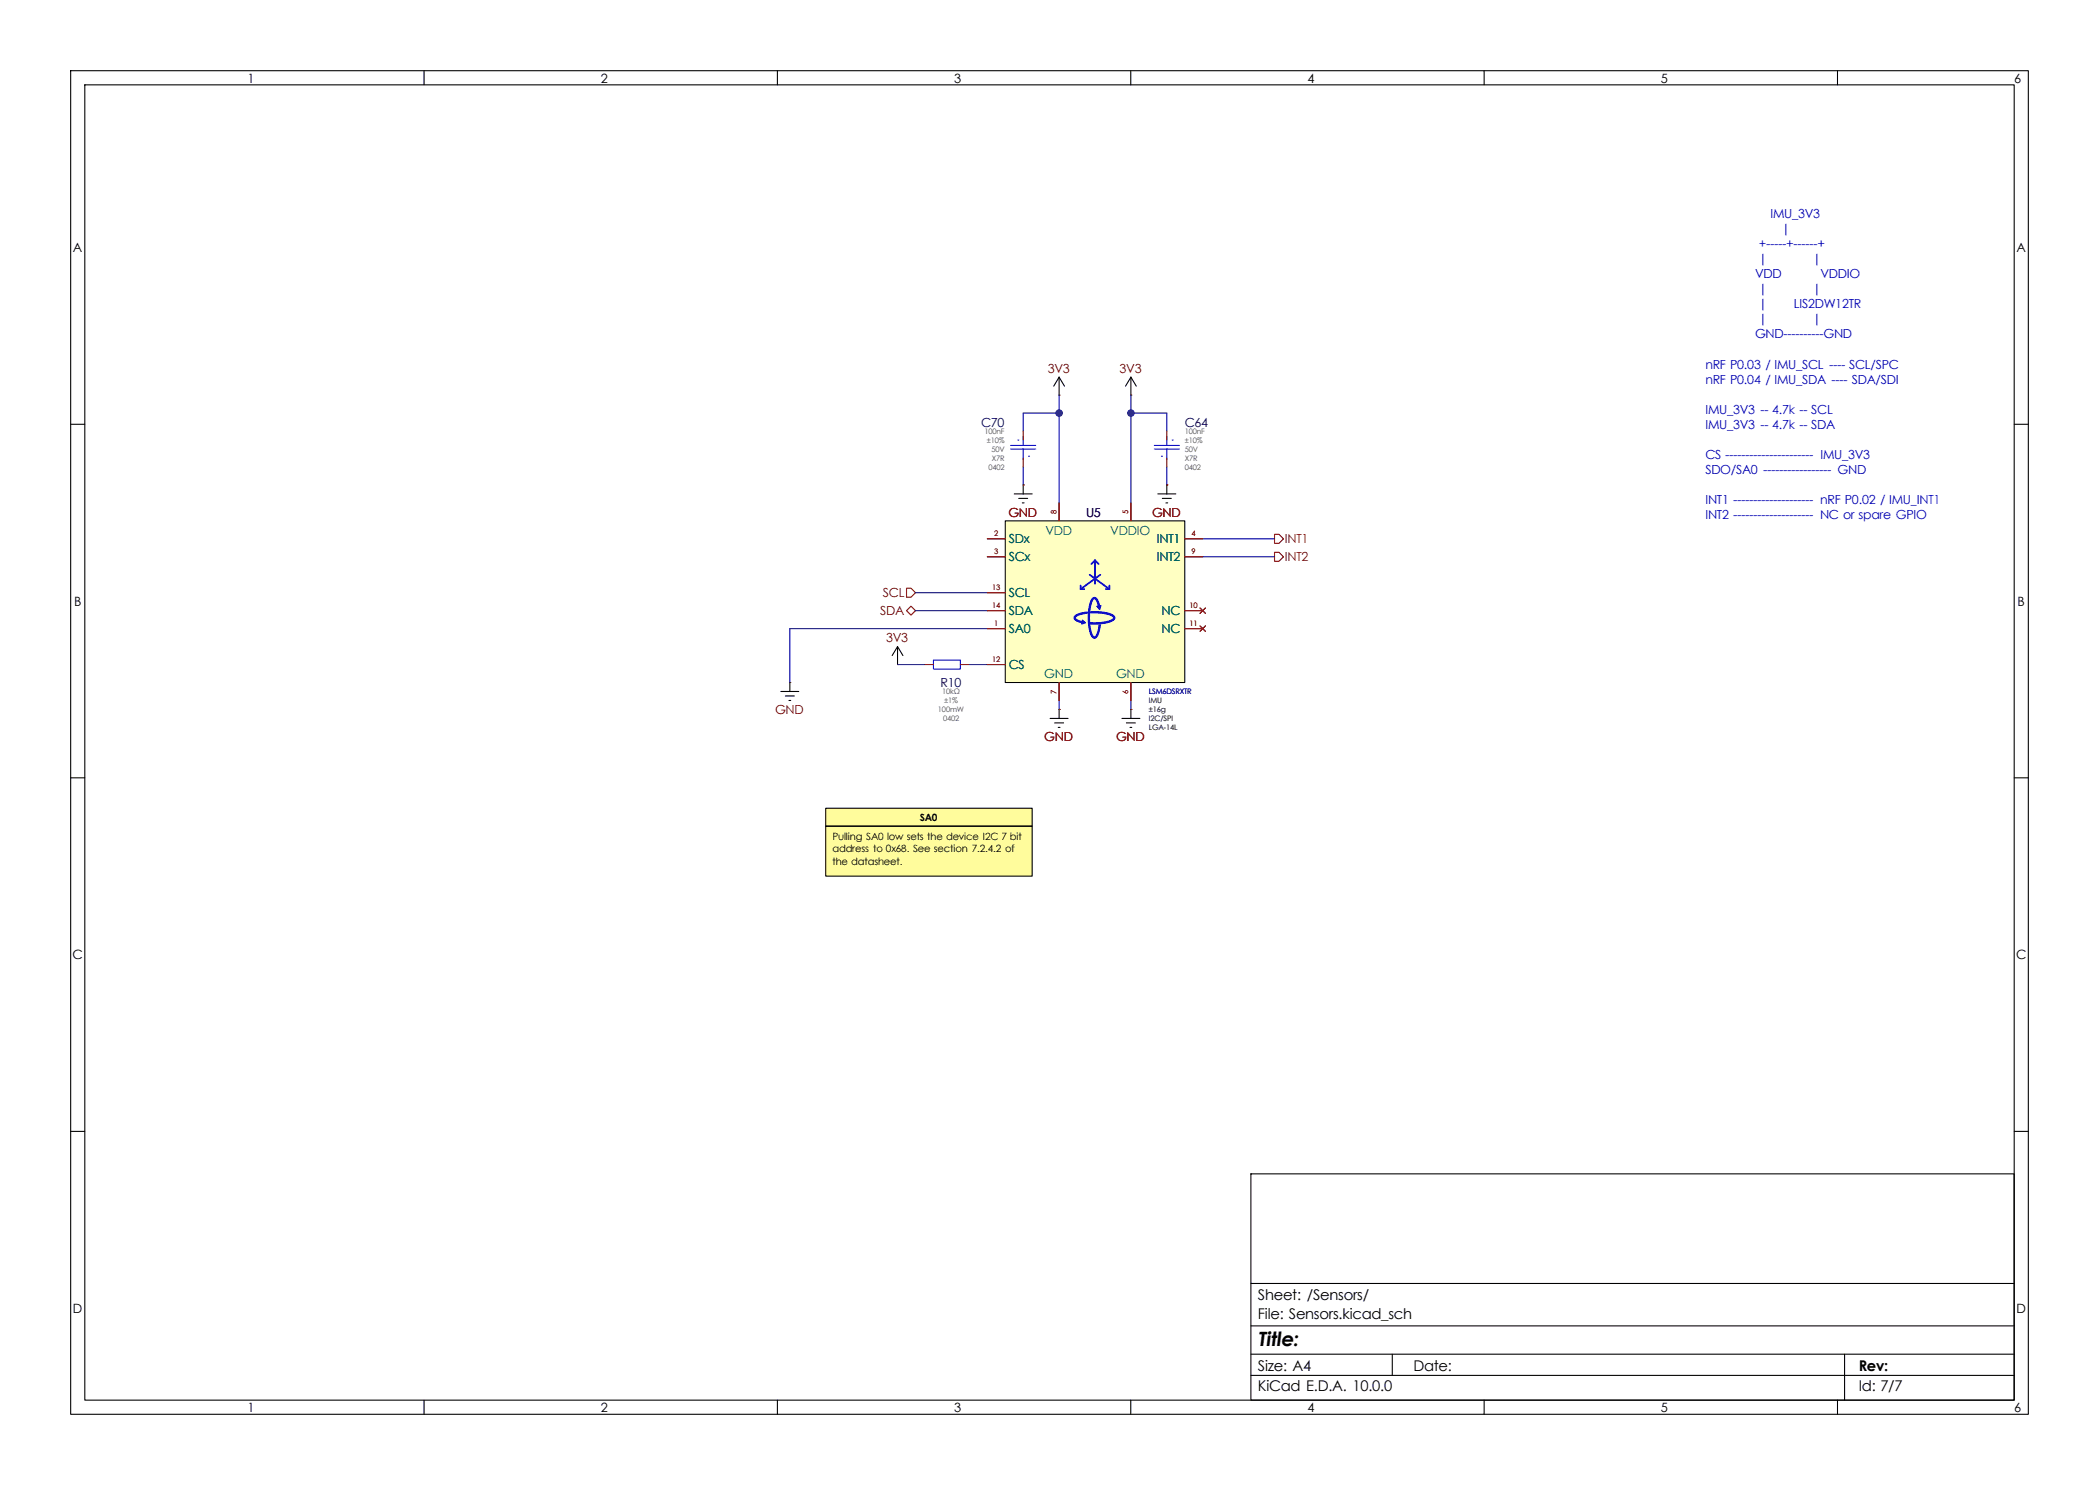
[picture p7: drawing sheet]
<svg xmlns="http://www.w3.org/2000/svg" width="297mm" height="210mm" viewBox="0 0 297 210" stroke-linecap="round" stroke-linejoin="round" font-family="sans-serif">
<path d="M0 0h297v210h-297z" fill="#fff" stroke="#fff" stroke-width=".14"/>
<g fill="none" stroke="#000" stroke-width=".15">
<path d="M10 10h277v190h-277zM12 12h273v186h-273zM60 10v2M110 10v2M160 10v2M210 10v2M260 10v2M10 60h2M285 60h2M10 110h2M285 110h2M10 160h2"/>
<path d="M177 166h108v32h-108zM285 160h2M60 198v2M110 198v2M160 198v2M177 194.5h108M177 191.5h108M177 187.5h108M177 181.5h108M197 191.5v3M210 198v2M260 198v2"/>
<path d="M261 191.5v6.5"/>
</g>
<g fill="#fffc9c">
<path d="M116.8 114.3h29.2v2.5h-29.2z"/>
<path d="M116.8 116.8h29.2v7.1h-29.2z"/>
</g>
<g fill="none" stroke="#000" stroke-width=".15">
<path d="M149.9 53.3l.7 1.3M149.9 53.3l-.8 1.3M149.9 53.3v2.6M160 53.3l-.7 1.3M160 53.3l.8 1.3M160 53.3v2.6M143.5 69.9h2.5M144.1 70.5h1.3M144.7 71.1h.2M144.8 68.6v1.3M163.8 69.9h2.6M164.5 70.5h1.2"/>
<path d="M165 71.1h.2M165.1 68.6v1.3M148.6 101.6h2.5M149.2 102.2h1.3M149.7 102.9h.3M149.9 100.3v1.3M158.7 101.6h2.6M159.4 102.2h1.3M159.9 102.9h.2M160 100.3v1.3"/>
</g>
<path d="M149.9 55.9h.1M160 55.9h.1M144.8 68.6h.1M144.8 61v1.2M144.8 64.8v1.2M165.1 68.6h.1M165.1 61v1.2M165.1 64.8v1.2M149.9 100.3h.1M160 100.3h.1" fill="none" stroke="#840000" stroke-width=".15"/>
<path d="M143 63h3.6M143 63.5h3.6M144 62.2h.1M144.8 61.7v1.3M144.8 63.5v1.5M145.5 64.5h.1M163.3 63h3.6M163.3 63.5h3.6M164.3 64.5h.1M165.1 61.7v1.3M165.1 63.5v1.5M165.9 62.2h.1" fill="none" stroke="#00f" stroke-width=".15"/>
<path d="M132.1 93.3h3.8v1.3h-3.8z" fill="#fff"/>
<path d="M132.1 93.3h3.8v1.3h-3.8z" fill="none" stroke="#00f" stroke-width=".15"/>
<path d="M111.8 96.5h.1M127 94h.1M130.8 94h1.3M135.9 94h1.3" fill="none" stroke="#840000" stroke-width=".15"/>
<path d="M110.5 97.8h2.5M111.1 98.4h1.3M111.6 99.1h.3M111.8 96.5v1.3M127 91.4l.8 1.3M127 91.4l-.8 1.3M127 91.4v2.6" fill="none" stroke="#000" stroke-width=".15"/>
<path d="M142.2 73.7h25.4v22.8h-25.4z" fill="#ffffc2"/>
<g fill="#00f" stroke="#00f" stroke-width=".14">
<path d="M152.1 87.1a2.71 2.71 0 0 1 1.8-.5l-.1 .1a3 3 0 0 0-1.6 .6 .87 .87 0 0 0 1 .6l-.1-.2 .5 .4-.6 .2 .1-.2a1.3 1.3 0 0 1-1.1-.8z"/>
<path d="M154.3 86.5h.2a6.6 6.6 0 0 1 3.1 .5 .43 .43 0 0 1 .2 .5 .43 .43 0 0 1-.4 .3 5.9 5.9 0 0 1-3.1 .4v-.1l2.1-.2a1.17 1.17 0 0 0 1.2-.6 2.65 2.65 0 0 0-2-.6h-1.3z"/>
<path d="M154.6 84.6a.52 .52 0 0 1 .6 0 .52 .52 0 0 1 .2 .5l.2 .6 .2-.1-.2 .6-.4-.5h.2l-.1-.4a.59 .59 0 0 0-.5-.6 5.9 5.9 0 0 0-.5 4v.4a1.03 1.03 0 0 0 .6 1 2.81 2.81 0 0 0 .6-1.7h.2a3 3 0 0 1-.6 1.8 .51 .51 0 0 1-.7-.4 7.3 7.3 0 0 1 .1-5.1z"/>
</g>
<path d="M142.2 73.7h25.4v22.8h-25.4zM116.8 114.3h29.2v2.5h-29.2zM116.8 116.8h29.2v7.1h-29.2z" fill="none" stroke="#000" stroke-width=".15"/>
<path d="M154.9 79.2l-.5 .6M154.9 79.2v3.4M154.9 79.2l.5 .6M152.9 82.8v.5M152.9 83.3h.5M154.2 81.3l2.8 2M155.7 81.3l-2.8 2M156.5 83.3h.5M157 82.8v.5" fill="none" stroke="#00f" stroke-width=".25"/>
<g fill="none" stroke="#840000" stroke-width=".15">
<path d="M139.7 76.2h2.5M139.7 78.7h2.5M144.8 68.6h.1M149.9 71.1v2.6M160 71.1v2.6M165.1 68.6h.1M167.6 76.2h2.6M167.6 78.7h2.6M180.3 78.1h.7l.6 .6-.6 .7h-.7zM180.3 75.6h.7l.6 .6-.6 .6h-.7zM128.3 83.2h.6l.6 .6-.6 .7h-.6zM128.3 86.4l.6-.7 .6 .7-.6 .6z"/>
<path d="M139.7 88.9h2.5M139.7 86.4h2.5M139.7 94h2.5M139.7 83.8h2.5M149.9 96.5v2.6M160 96.5v2.6M167.6 88.9h2.6M167.6 86.4h2.6M169.8 86l.8 .7M169.8 88.5l.8 .8M170.6 86l-.8 .7M170.6 88.5l-.8 .8"/>
<path d="M149.9 100.3h.1M160 100.3h.1"/>
</g>
<g fill="none" stroke="#000084" stroke-width=".15">
<path d="M149.9 58.4h-5.1v2.6M149.9 55.9v15.2M160 58.4h5.1v2.6M160 55.9v15.2M144.8 66v2.6M165.1 66v2.6M170.2 76.2h10.1M170.2 78.7h10.1M127 94h3.8M129.5 86.4h10.2M129.5 83.8h10.2M137.2 94h2.5"/>
<path d="M139.7 88.9h-27.9v7.6M149.9 99.1v1.2M160 99.1v1.2"/>
</g>
<g fill="#000084" stroke="#000084" stroke-width=".14">
<circle cx="160" cy="58.4" r=".46"/>
<circle cx="149.9" cy="58.4" r=".46"/>
</g>
<text font-size="2.8" x="178" y="190.3">Title:</text>
<g font-size="2.1">
<text x="178" y="183.8">Sheet: /Sensors/</text>
<text x="178" y="186.5">File: Sensors.kicad_sch</text>
<text x="178" y="196.7">KiCad E.D.A. 10.0.0</text>
<text x="178" y="193.9">Size: A4</text>
<text x="200" y="193.9">Date:</text>
<text x="263" y="193.9">Rev:</text>
<text x="263" y="196.7">Id: 7/7</text>
</g>
<g font-size="1.8">
<text x="35" y="11.7">1</text>
<text x="85" y="11.7">2</text>
<text x="135" y="11.7">3</text>
<text x="185" y="11.7">4</text>
<text x="235" y="11.7">5</text>
<text x="285" y="11.7">6</text>
<text x="10.3" y="35.7">A</text>
<text x="285.3" y="35.7">A</text>
<text x="10.5" y="85.7">B</text>
<text x="285.5" y="85.7">B</text>
<text x="10.3" y="135.7">C</text>
<text x="285.3" y="135.7">C</text>
<text x="10.3" y="185.7">D</text>
<text x="285.3" y="185.7">D</text>
<text x="35" y="199.7">1</text>
<text x="85" y="199.7">2</text>
<text x="135" y="199.7">3</text>
<text x="185" y="199.7">4</text>
<text x="235" y="199.7">5</text>
<text x="285" y="199.7">6</text>
</g>
<g font-size="1.8" fill="#0000c2">
<text x="248.9" y="35">+-----+------+</text>
<text x="250.5" y="30.8">IMU_3V3</text>
<text x="252.1" y="32.9">|</text>
<text x="248.3" y="39.3">VDD</text>
<text x="248.9" y="37.2">|</text>
<text x="248.9" y="41.4">|</text>
<text x="256.5" y="37.2">|</text>
<text x="256.5" y="41.4">|</text>
<text x="257.6" y="39.3">VDDIO</text>
<text x="248.3" y="47.8">GND----------GND</text>
<text x="248.9" y="43.6">|</text>
<text x="248.9" y="45.7">|</text>
<text x="253.8" y="43.6">LIS2DW12TR</text>
<text x="256.5" y="45.7">|</text>
<text x="241.3" y="52.1">nRF P0.03 / IMU_SCL ---- SCL/SPC</text>
<text x="241.3" y="54.2">nRF P0.04 / IMU_SDA ---- SDA/SDI</text>
<text x="241.3" y="58.5">IMU_3V3 -- 4.7k -- SCL</text>
<text x="241.3" y="60.6">IMU_3V3 -- 4.7k -- SDA</text>
<text x="241.3" y="64.9">CS ---------------------- IMU_3V3</text>
<text x="241.3" y="67">SDO/SA0 ----------------- GND</text>
<text x="241.3" y="71.3">INT1 -------------------- nRF P0.02 / IMU_INT1</text>
<text x="241.3" y="73.5">INT2 -------------------- NC or spare GPIO</text>
</g>
<g font-size="1.8" fill="#840000">
<text x="148.3" y="52.7">3V3</text>
<text x="158.4" y="52.7">3V3</text>
<text x="142.7" y="73.1">GND</text>
<text x="163" y="73.1">GND</text>
<text x="181.8" y="76.9">INT1</text>
<text x="181.8" y="79.4">INT2</text>
<text x="124.6" y="87">SDA</text>
<text x="124.9" y="84.5">SCL</text>
<text x="125.4" y="90.8">3V3</text>
<text x="109.7" y="101">GND</text>
<text x="147.8" y="104.8">GND</text>
<text x="157.9" y="104.8">GND</text>
</g>
<g font-size="1.8" fill="#000048">
<text x="138.8" y="60.4">C70</text>
<text x="167.6" y="60.4">C64</text>
<text x="153.7" y="73.1">U5</text>
<text x="133.1" y="97.2">R10</text>
</g>
<g font-size="1.8" fill="#006464">
<text x="142.7" y="76.9">SDx</text>
<text x="147.9" y="75.6">VDD</text>
<text x="157.1" y="75.6">VDDIO</text>
<text x="163.7" y="76.9">INT1</text>
<text x="142.7" y="79.4">SCx</text>
<text x="163.7" y="79.4">INT2</text>
<text x="142.7" y="89.6">SA0</text>
<text x="142.7" y="84.5">SCL</text>
<text x="142.7" y="87">SDA</text>
<text x="164.4" y="87">NC</text>
<text x="164.4" y="89.6">NC</text>
<text x="142.7" y="94.6">CS</text>
<text x="147.8" y="95.9">GND</text>
<text x="157.9" y="95.9">GND</text>
</g>
<g font-size="1.4">
<text x="117.8" y="118.8">Pulling SA0 low sets the device I2C 7 bit</text>
<text x="130.2" y="116.1">SA0</text>
<text x="117.8" y="120.6">address to 0x68. See section 7.2.4.2 of</text>
<text x="117.8" y="122.3">the datasheet.</text>
</g>
<g font-size="1.1" fill="#484848">
<text x="139.3" y="61.4">100nF</text>
<text x="139.6" y="62.6">±10%</text>
<text x="140.3" y="63.9">50V</text>
<text x="140.4" y="65.2">X7R</text>
<text x="167.6" y="63.9">50V</text>
<text x="167.6" y="65.2">X7R</text>
<text x="167.6" y="61.4">100nF</text>
<text x="167.6" y="62.6">±10%</text>
<text x="139.9" y="66.4">0402</text>
<text x="167.6" y="66.4">0402</text>
<text x="132.7" y="100.7">100mW</text>
<text x="133.3" y="98.2">10kΩ</text>
<text x="133.4" y="102">0402</text>
<text x="133.6" y="99.5">±1%</text>
<text x="162.6" y="100.7">±16g</text>
<text x="162.6" y="102">I2C/SPI</text>
<text x="162.6" y="99.5">IMU</text>
<text x="162.6" y="103.3">LGA-14L</text>
</g>
<g font-size="1.1" fill="#a90000">
<text x="140.7" y="75.8">2</text>
<text x="149.5" y="72.7" transform="rotate(-90 149.5 72.7)">8</text>
<text x="159.6" y="72.7" transform="rotate(-90 159.6 72.7)">5</text>
<text x="168.6" y="75.8">4</text>
<text x="140.4" y="83.4">13</text>
<text x="140.7" y="78.4">3</text>
<text x="168.6" y="78.4">9</text>
<text x="140.4" y="86">14</text>
<text x="140.7" y="88.5">1</text>
<text x="168.3" y="86">10</text>
<text x="168.3" y="88.5">11</text>
<text x="140.4" y="93.6">12</text>
<text x="149.5" y="98.1" transform="rotate(-90 149.5 98.1)">7</text>
<text x="159.6" y="98.1" transform="rotate(-90 159.6 98.1)">6</text>
</g>
<text font-size="1.1" fill="#000084" x="162.6" y="98.2">LSM6DSRXTR</text>
</svg>
